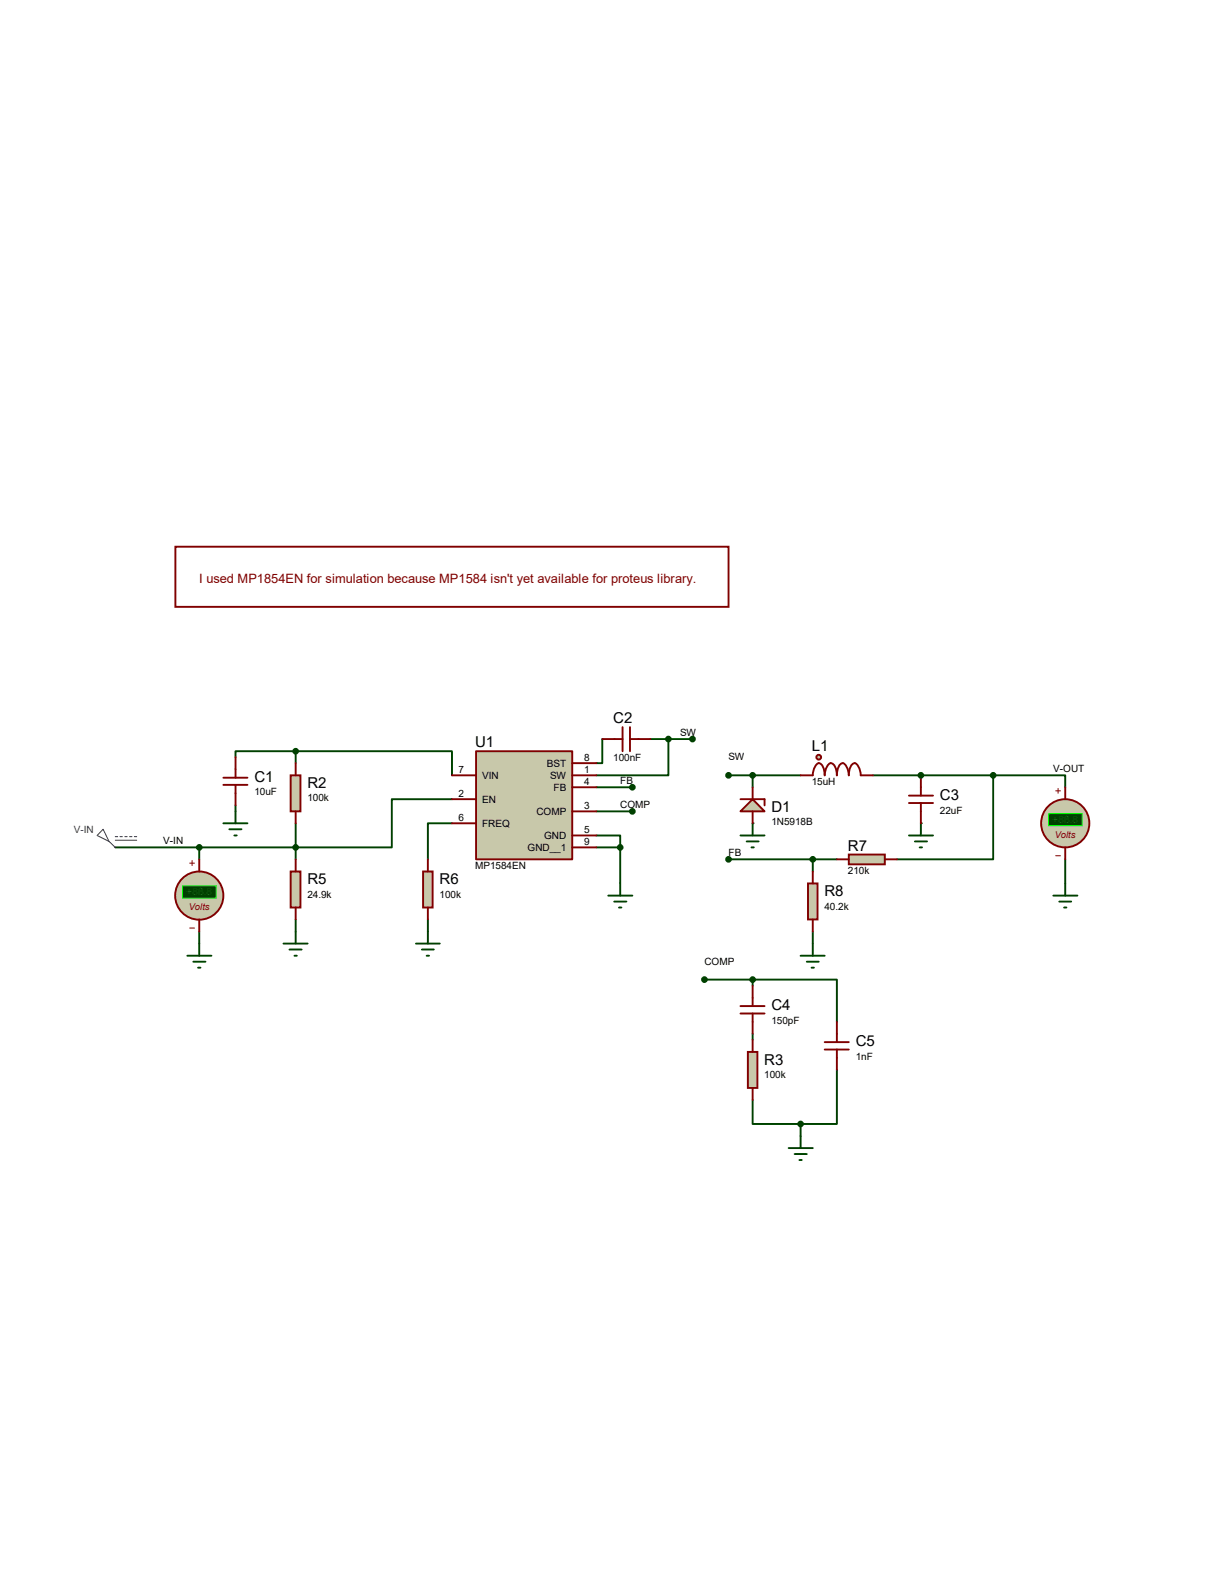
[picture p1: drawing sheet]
<svg xmlns="http://www.w3.org/2000/svg" width="216mm" height="279mm" viewBox="0 0 216 279" stroke-linecap="round" stroke-linejoin="round" font-family="sans-serif">
<path d="M106.8 131.1v4.3h-1M41.8 142.9v1M52.5 146v6.4M80.2 141.8h-10.7v8.5h-17M80.2 146h-4.3v6.4M105.8 148.2h4.2v2.1M105.8 150.3h4.2M110 150.3v6.4M52.5 163.1v2.2M75.9 163.1v2.2" fill="none" stroke="#004000" stroke-width=".34"/>
<g fill="#004000">
<circle cx="133.5" cy="146" r=".17"/>
<circle cx="163.4" cy="146.1" r=".17"/>
</g>
<path d="M154.9 137.5h8.5" fill="none" stroke="#004000" stroke-width=".34"/>
<circle cx="163.4" cy="137.5" r=".17" fill="#004000"/>
<g fill="none" stroke="#004000" stroke-width=".34">
<path d="M52.5 133.3h27.7v4.2M52.5 133.3h-10.7v1M52.5 133.3v2.1M105.8 139.7h6.4M115.4 131.1h7.5M118.6 131.1v6.4h-12.8M129.2 137.5h12.8M133.5 137.5v2.2M163.4 137.5h12.8M176.2 137.5v14.9h-17.1M176.2 137.5h12.8v2.2M20.4 150.3h32.1"/>
<path d="M35.3 150.3v2.1M105.8 143.9h6.4M129.2 152.4h19.3M144.2 152.4v2.2M189 152.4v4.3M35.3 165.3v2.1M125 173.8h8.5M133.5 173.8h15v7.5M133.5 173.8v1.1M144.2 165.3v2.1M133.5 195.1v4.3h8.5M133.5 183.4v1"/>
<path d="M142 199.4v2.1M148.5 189.8v9.6h-6.5"/>
</g>
<path d="M84.5 133.3h17v19.1h-17z" fill="#c8c8aa" stroke="#800000" stroke-width=".34"/>
<g fill="none" stroke="#800000" stroke-width=".34">
<path d="M39.6 139.2h4.3M39.6 138h4.3M41.8 134.3v3.7M41.8 139.2v3.7M80.2 137.5h4.3M101.5 135.4h4.3M101.5 139.7h4.3M101.5 137.5h4.3M80.2 141.8h4.3M80.2 146h4.3M101.5 143.9h4.3M101.5 148.2h4.3"/>
<path d="M101.5 150.3h4.3"/>
</g>
<path d="M51.6 137.5h1.7v6.4h-1.7z" fill="#c8c8aa" stroke="#800000" stroke-width=".34"/>
<path d="M52.5 135.4v2.1M52.5 143.9v2.1" fill="none" stroke="#800000" stroke-width=".34"/>
<path d="M132.7 186.6h1.7v6.4h-1.7z" fill="#c8c8aa" stroke="#800000" stroke-width=".34"/>
<path d="M133.5 184.4v2.2M133.5 193v2.1" fill="none" stroke="#800000" stroke-width=".34"/>
<circle cx="52.5" cy="150.3" r=".42" fill="#004000" stroke="#004000" stroke-width=".34"/>
<path d="M51.6 154.6h1.7v6.4h-1.7z" fill="#c8c8aa" stroke="#800000" stroke-width=".34"/>
<path d="M52.5 152.4v2.2M52.5 161v2.1" fill="none" stroke="#800000" stroke-width=".34"/>
<path d="M39.6 146h4.3M40.7 147.1h2.1M41.6 148.2h.4M41.8 143.9v2.1M107.9 158.9h4.3M109 159.9h2.1M110 156.7v2.2M50.3 167.4h4.3M51.4 168.4h2.1M52.2 169.5h.5M52.5 165.3v2.1M109.8 161h.4" fill="none" stroke="#004000" stroke-width=".34"/>
<circle cx="110" cy="150.3" r=".42" fill="#004000" stroke="#004000" stroke-width=".34"/>
<path d="M75.1 154.6h1.7v6.4h-1.7z" fill="#c8c8aa" stroke="#800000" stroke-width=".34"/>
<path d="M106.8 131.1h3.6M110.4 129v4.3M111.8 129v4.3M111.8 131.1h3.6M75.9 152.4v2.2M75.9 161v2.1" fill="none" stroke="#800000" stroke-width=".34"/>
<path d="M73.8 167.4h4.2M74.8 168.4h2.2M75.7 169.5h.4M75.9 165.3v2.1" fill="none" stroke="#004000" stroke-width=".34"/>
<path d="M150.6 151.6h6.4v1.7h-6.4z" fill="#c8c8aa" stroke="#800000" stroke-width=".34"/>
<path d="M148.5 152.4h2.1M157 152.4h2.1" fill="none" stroke="#800000" stroke-width=".34"/>
<path d="M131.4 148.2h4.2M132.5 149.3h2.1M133.3 150.3h.4M133.5 146v2.2" fill="none" stroke="#004000" stroke-width=".34"/>
<path d="M131.4 143.9l2.1-2.1 2.1 2.1z" fill="#c8c8aa" stroke="#800000" stroke-width=".34"/>
<path d="M133.5 139.7v2.1M144.2 137.5a2.43 2.43 0 0 1 1-2.1 1.95 1.95 0 0 1 1.1 2.1 2.43 2.43 0 0 1 1.1-2.1 1.92 1.92 0 0 1 1.1 2.1 1.95 1.95 0 0 1 1-2.1 2.09 2.09 0 0 1 1.1 2.1 1.95 1.95 0 0 1 1-2.1 2.09 2.09 0 0 1 1.1 2.1M131.4 141.8h4.2v1.1M133.5 143.9v2.1" fill="none" stroke="#800000" stroke-width=".34"/>
<circle cx="145.2" cy="134.3" r=".42" fill="#c8c8aa" stroke="#800000" stroke-width=".34"/>
<path d="M142 137.5h2.2M152.7 137.5h2.2M163.4 137.5v3.6M161.2 141.1h4.3M161.2 142.5h4.3M163.4 142.5v3.5" fill="none" stroke="#800000" stroke-width=".34"/>
<path d="M161.2 148.2h4.3M162.3 149.3h2.2M163.2 150.3h.4M163.4 146v2.2" fill="none" stroke="#004000" stroke-width=".34"/>
<g fill="#004000" stroke="#004000" stroke-width=".34">
<circle cx="163.4" cy="137.5" r=".42"/>
<circle cx="176.2" cy="137.5" r=".42"/>
<circle cx="118.6" cy="131.1" r=".42"/>
<circle cx="122.9" cy="131.1" r=".42"/>
<circle cx="129.2" cy="152.4" r=".42"/>
<circle cx="112.2" cy="139.7" r=".42"/>
<circle cx="133.5" cy="137.5" r=".42"/>
<circle cx="129.2" cy="137.5" r=".42"/>
<circle cx="112.2" cy="143.9" r=".42"/>
</g>
<path d="M143.3 156.7h1.7v6.4h-1.7z" fill="#c8c8aa" stroke="#800000" stroke-width=".34"/>
<path d="M31.1 97h98.1v10.7h-98.1zM144.2 154.6v2.1M131.4 179.8h4.2M131.4 178.5h4.2M133.5 174.9v3.6M133.5 179.8v3.6M144.2 163.1v2.2M146.3 186.2h4.3M146.3 184.9h4.3M148.5 181.3v3.6M148.5 186.2v3.6" fill="none" stroke="#800000" stroke-width=".34"/>
<g fill="#004000" stroke="#004000" stroke-width=".34">
<circle cx="144.2" cy="152.4" r=".42"/>
<circle cx="133.5" cy="173.8" r=".42"/>
<circle cx="125" cy="173.8" r=".42"/>
<circle cx="142" cy="199.4" r=".42"/>
<circle cx="52.5" cy="133.3" r=".42"/>
</g>
<path d="M142 169.5h4.3M143.1 170.6h2.1M144 171.7h.4M144.2 167.4v2.1M139.9 203.7h4.3M141 204.7h2.1M141.8 205.8h.4M142 201.5v2.2" fill="none" stroke="#004000" stroke-width=".34"/>
<path d="M18.3 147.1l1 2.2-2.1-1.1zM19.3 149.3l1.1 1M20.4 148.4h.5M20.4 149.1h3.9M21.3 148.4h.4M22.1 148.4h.5M23 148.4h.4M23.8 148.4h.5" fill="none" stroke="#0000c0" stroke-width=".18"/>
<circle cx="35.3" cy="158.9" r="4.3" fill="#c8c8aa" stroke="#800000" stroke-width=".34"/>
<path d="M33.7 153.1h.8M34.1 152.7v.8M33.7 164.6h.8" fill="none" stroke="#800000" stroke-width=".18"/>
<path d="M32.4 157.1h6v2.2h-6z" fill="#004000" stroke="#0f0" stroke-width=".18"/>
<path d="M35.3 152.4v2.2M35.3 163.1v2.2" fill="none" stroke="#800000" stroke-width=".34"/>
<circle cx="35.3" cy="150.3" r=".42" fill="#004000" stroke="#004000" stroke-width=".34"/>
<path d="M186.9 158.9h4.2M187.9 159.9h2.1M189 156.7v2.2M33.2 169.5h4.3M34.3 170.6h2.1M35.1 171.7h.5M35.3 167.4v2.1M188.8 161h.4" fill="none" stroke="#004000" stroke-width=".34"/>
<circle cx="189" cy="146" r="4.3" fill="#c8c8aa" stroke="#800000" stroke-width=".34"/>
<path d="M187.7 139.9v.8M187.3 140.3h.8M187.3 151.8h.8" fill="none" stroke="#800000" stroke-width=".18"/>
<path d="M186 144.4h6v2.1h-6z" fill="#004000" stroke="#0f0" stroke-width=".18"/>
<path d="M189 139.7v2.1M189 150.3v2.1" fill="none" stroke="#800000" stroke-width=".34"/>
<g font-size="2.7">
<text x="108.8" y="128.3">C2</text>
<text x="84.3" y="132.5">U1</text>
<text x="144" y="133.2">L1</text>
<text x="45.1" y="138.7">C1</text>
<text x="54.5" y="139.8">R2</text>
<text x="166.8" y="141.9">C3</text>
<text x="136.9" y="144">D1</text>
<text x="150.4" y="150.9">R7</text>
<text x="54.5" y="156.8">R5</text>
<text x="78" y="156.8">R6</text>
<text x="146.3" y="159">R8</text>
<text x="136.9" y="179.2">C4</text>
<text x="151.8" y="185.6">C5</text>
<text x="135.6" y="188.8">R3</text>
</g>
<text font-size="2.3" fill="#800000" x="35.3" y="103.3">I used MP1854EN for simulation because MP1584 isn't yet available for proteus library.</text>
<g font-size="1.8">
<text x="120.7" y="130.6">SW</text>
<text x="81.3" y="137.2">7</text>
<text x="97" y="136">BST</text>
<text x="103.6" y="135">8</text>
<text x="103.6" y="137.2">1</text>
<text x="108.8" y="135">100nF</text>
<text x="129.2" y="134.8">SW</text>
<text x="186.9" y="137">V-OUT</text>
<text x="45.1" y="141.1">10uF</text>
<text x="54.5" y="142.2">100k</text>
<text x="81.3" y="141.4">2</text>
<text x="85.5" y="142.4">EN</text>
<text x="85.5" y="138.2">VIN</text>
<text x="97.6" y="138.2">SW</text>
<text x="98.2" y="140.3">FB</text>
<text x="103.6" y="143.6">3</text>
<text x="103.6" y="139.3">4</text>
<text x="110" y="139.1">FB</text>
<text x="110" y="143.4">COMP</text>
<text x="144" y="139.3">15uH</text>
<text x="29" y="149.8">V-IN</text>
<text x="81.3" y="145.7">6</text>
<text x="85.5" y="146.7">FREQ</text>
<text x="95.2" y="144.6">COMP</text>
<text x="96.5" y="148.8">GND</text>
<text x="103.6" y="147.8">5</text>
<text x="103.6" y="149.9">9</text>
<text x="136.9" y="146.4">1N5918B</text>
<text x="166.8" y="144.3">22uF</text>
<text x="84.3" y="154.2">MP1584EN</text>
<text x="93.6" y="151">GND__1</text>
<text x="129.2" y="151.9">FB</text>
<text x="150.4" y="155.1">210k</text>
<text x="54.5" y="159.2">24.9k</text>
<text x="78" y="159.2">100k</text>
<text x="146.3" y="161.4">40.2k</text>
<text x="125" y="171.1">COMP</text>
<text x="136.9" y="181.7">150pF</text>
<text x="135.6" y="191.2">100k</text>
<text x="151.8" y="188">1nF</text>
</g>
<text font-size="1.8" fill="#0000c0" x="13.1" y="147.7">V-IN</text>
<g font-size="1.8" fill="#008000">
<text x="186.7" y="146">+88.8</text>
<text x="33.1" y="158.8">+88.8</text>
</g>
<g font-size="1.6" fill="#800000">
<text x="187.1" y="148.6">Volts</text>
<text x="33.5" y="161.4">Volts</text>
</g>
</svg>
